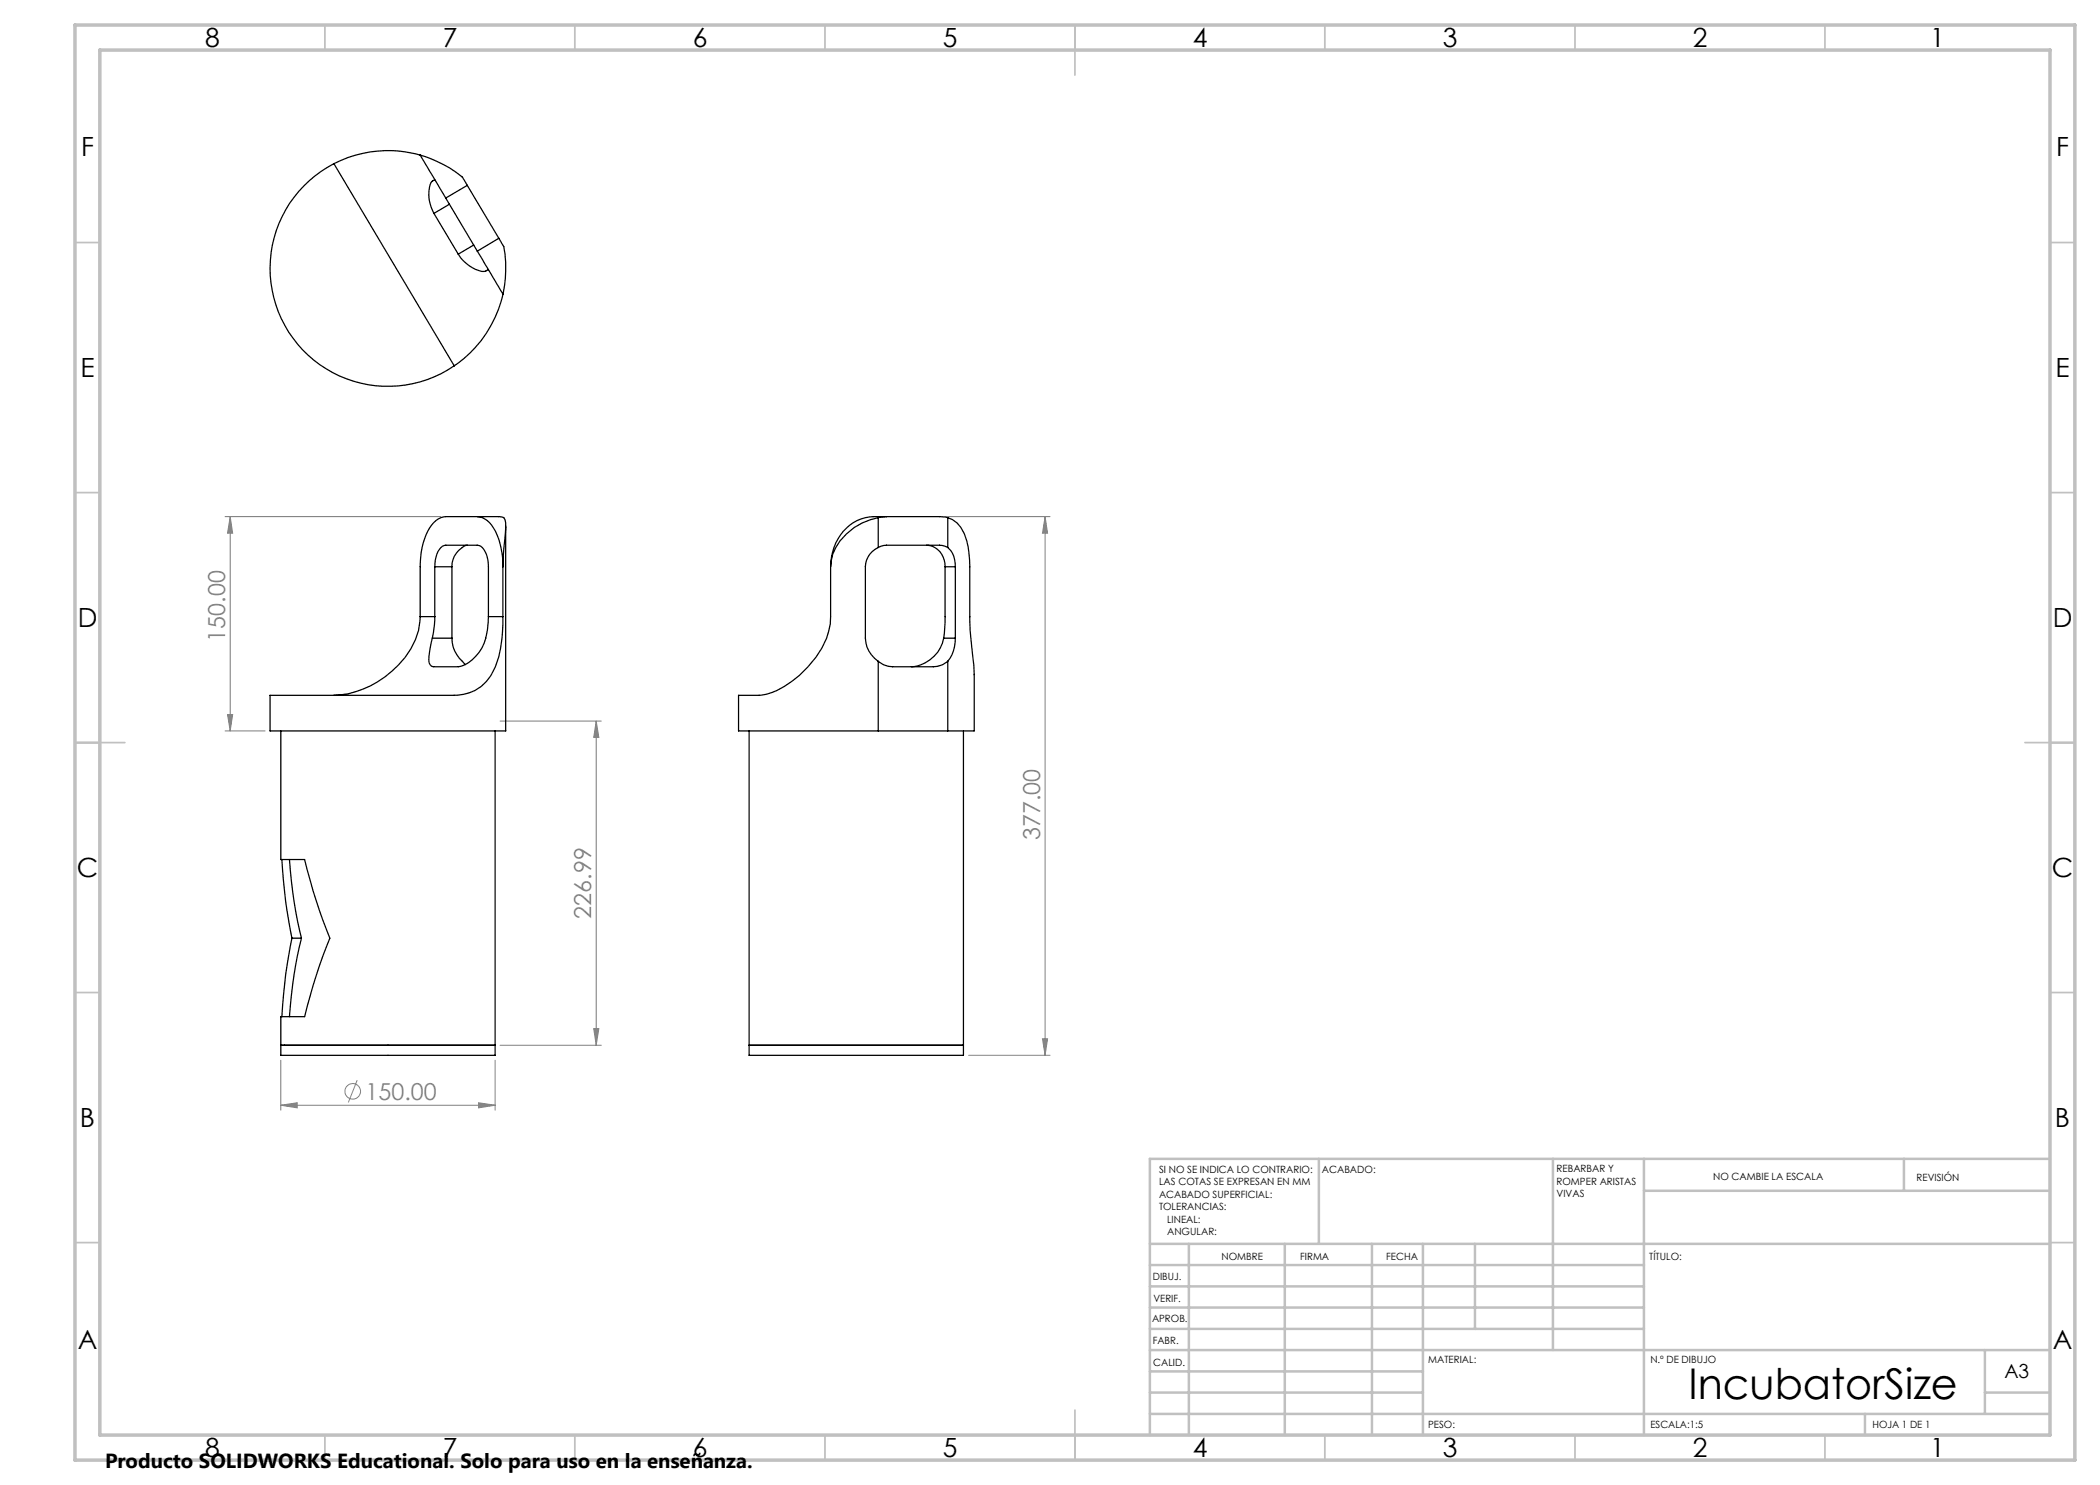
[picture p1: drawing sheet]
<svg xmlns="http://www.w3.org/2000/svg" width="420mm" height="297mm" viewBox="0 0 420 297" stroke-linecap="round" stroke-linejoin="round" font-family="sans-serif">
<g fill="none" stroke="#808080" stroke-width=".2">
<path d="M45 103.3h43.2M46 103.3l.5 3.3h-1zM46 103.3v42.9M188.9 103.3h21.1M209 103.3l.5 3.3h-1zM209 103.3v107.8M45 146.2h8M45.5 142.9h1l-.5 3.3zM100 144.2h20.3M119.2 144.2l.6 3.3h-1.1zM119.2 144.2v64.9M56.2 212.1v9.9"/>
<path d="M71.4 216l-1.7 4.5M99 212.1v9.9M100 209.1h20.3M118.7 205.7h1.1l-.6 3.4zM193.7 211.1h16.3M208.5 207.7h1l-.5 3.4zM56.2 221l3.2-.4v1zM56.2 221h42.8M95.7 220.6l3.3 .4-3.3 .6z"/>
<circle cx="70.5" cy="218.3" r="1.56"/>
</g>
<g fill="none" stroke="#c0c0c0" stroke-width=".35">
<path d="M65 5v5M115 5v5M165 5v5M215 5v10M265 5v5M315 5v5M365 5v5M15 48.5h5M410 48.5h5M15 98.5h5M410 98.5h5M15 148.5h10"/>
<path d="M405 148.5h10M15 198.5h5M410 198.5h5M15 248.5h5M410 248.5h5M65 287v5M115 287v5M165 287v5M215 282v10M265 287v5M315 287v5M365 287v5"/>
</g>
<g fill="none" stroke="#c0c0c0" stroke-width=".5">
<path d="M263.8 231.8v17M310.6 231.8v38.2M328.8 231.8v55.2M328.8 238.2h81.2M380.8 231.8v6.4M410 231.8h-180v55.2M230 248.8h180M230 257.3h98.8M230 253h98.8M237.8 248.8v38.2M257 248.8v38.2M274.4 248.8v38.2"/>
<path d="M284.6 248.8v38.2M295 248.8v17M230 265.8h98.8M230 261.5h98.8M230 278.5h54.6M230 274.3h54.6M230 270h180M397 278.5h13M397 270v12.8M230 282.8h180M373 282.8v4.2"/>
</g>
<path d="M15 5h400v287h-400zM20 10h390v277h-390z" fill="none" stroke="#c0c0c0" stroke-width=".7"/>
<g fill="#808080">
<path d="M95.7 220.6l3.3 .4-3.3 .6zM56.2 221l3.2-.4v1z"/>
<path d="M118.7 205.7h1.1l-.6 3.4zM119.2 144.2l.6 3.3h-1.1zM45.5 142.9h1l-.5 3.3zM46 103.3l.5 3.3h-1zM208.5 207.7h1l-.5 3.4zM209 103.3l.5 3.3h-1z"/>
</g>
<g fill="none" stroke="#000" stroke-width=".25">
<path d="M66.8 32.7a23.6 23.6 0 0 0-9.5 33 23.6 23.6 0 0 0 33.5 7.5M66.8 32.7l24 40.5M84 31l5.1 8.6M84 31a23.8 23.8 0 0 1 8.6 4.6l.9 1.5M84 31a23.6 23.6 0 0 0-17.2 1.7M87 35.9l-.1 .1a1.6 1.6 0 0 0-1 1.4 7.5 7.5 0 0 0 .9 5.3M89.1 39.6l6.4 10.6M93.5 37.1l-4.4 2.5M93.5 37.1l6.3 10.6M86.8 42.7l4.9 8.1M89.9 40.8l-3.1 1.9M91.7 50.8a7.2 7.2 0 0 0 5.1 3.5l.9-.4"/>
<path d="M94.8 49l-3.1 1.8M95.5 50.2l5.1 8.6M99.8 47.7l.8 1.4a22 22 0 0 1 0 9.7M99.8 47.7l-4.3 2.5M100.6 58.8a23.7 23.7 0 0 1-9.8 14.4M87 113.3a4.6 4.6 0 0 1 1.8-4.2l6.7-.1a2.33 2.33 0 0 1 1.8 1.8l.3 1.2 .1 1.3v10M87 113.3v10M87 113.3h3.4M90.4 113.3v14.3M93.5 109l-.4 .1a5.2 5.2 0 0 0-2.7 4.2M95.5 103.3a4.5 4.5 0 0 1 3.6 3 16.3 16.3 0 0 1 1.5 7M100.6 113.3l.3-5.1a12.7 12.7 0 0 0 .1-4.3l-.2-.4-.9-.2h-10.8a4.6 4.6 0 0 0-3.6 3 15.6 15.6 0 0 0-1.5 7v10"/>
<path d="M100.6 113.3v10M101.1 105.3v40.9h-47.1v-7.1h35.6a8.9 8.9 0 0 0 9.5-5.7 27 27 0 0 0 1.5-10.1M166.1 113.3v10a14.4 14.4 0 0 1-4.5 10.1 16.9 16.9 0 0 1-9.3 5.6l-4.6 .1v7.1h27.9M175.6 103.5a12.1 12.1 0 0 0-9.1 7.3l-.4 2.5M175.6 109.5a4.3 4.3 0 0 0-2.5 3.8v14.3a5.8 5.8 0 0 0 2.5 4.7M175.6 109.5l.6-.3 1.1-.2h10.6l1 .2 .6 .3M175.6 103.5v6M177.3 103.3l-1.7 .2M185.3 109a4 4 0 0 1 3.7 4.3M189 113.3v11.1l-.3 3.2M189 113.3h2.1M189.5 103.5a5.2 5.2 0 0 1 3.4 3.2 17.1 17.1 0 0 1 1.1 6.6v12.8l.8 8.8v11.3h-5.3"/>
<path d="M189.5 109.5a4.7 4.7 0 0 1 1.6 3.8M189.5 103.5l-1.4-.2h-13.4a9.2 9.2 0 0 0-8.5 9.1l-.1 .9M189.5 103.5v6M191.1 113.3v14.3M84 123.3a14.5 14.5 0 0 1-5.6 11 18.6 18.6 0 0 1-11.6 4.8M84 123.3h3M86.5 127.6h3.9M87 123.3l-.1 1.7-.4 2.6M90.4 127.6a7.3 7.3 0 0 0 2.7 5.3M97.7 123.3l-.1 .6a12.6 12.6 0 0 1-1.8 6.6 6.6 6.6 0 0 1-4.1 2.8h-4.9a1.07 1.07 0 0 1-1-1.3l.2-2.4 .5-2M97.7 123.3h2.9M175.6 132.3a4.5 4.5 0 0 0 2.9 1h8.2a4.5 4.5 0 0 0 2.8-1"/>
<path d="M175.6 132.3v13.9M188.7 127.6a7.1 7.1 0 0 1-6.4 5.7M188.7 127.6h2.4M189.5 132.3v13.9M191.1 127.6a7 7 0 0 1-1.6 4.7M56.2 146.2v25.7h4.7a112.5 112.5 0 0 0 5.1 15.7 110 110 0 0 0-5.1 15.7h-4.7v7.8h42.8v-64.9M149.8 146.2v64.9h42.9v-64.9M175.6 146.2h13.9M56.4 171.9a100.9 100.9 0 0 0 2 15.7M57.9 171.9a89.5 89.5 0 0 0 2.4 15.7M58.4 187.6a99.7 99.7 0 0 0-2 15.7M58.4 187.6h1.9"/>
<path d="M60.3 187.6a88.4 88.4 0 0 0-2.4 15.7M56.2 209.1h42.8zM149.8 209.1h42.9z"/>
</g>
<text font-size="8.5" x="337.7" y="279.7">IncubatorSize</text>
<g font-size="5.3">
<text x="41" y="9.5">8</text>
<text x="88.5" y="9.5">7</text>
<text x="138.5" y="9.5">6</text>
<text x="188.5" y="9.5">5</text>
<text x="238.5" y="9.5">4</text>
<text x="288.5" y="9.5">3</text>
<text x="338.5" y="9.5">2</text>
<text x="386" y="9.5">1</text>
<text x="16.2" y="31.2">F</text>
<text x="411.2" y="31.2">F</text>
<text x="16.1" y="75.5">E</text>
<text x="411.1" y="75.5">E</text>
<text x="15.5" y="125.5">D</text>
<text x="410.5" y="125.5">D</text>
<text x="15.4" y="175.5">C</text>
<text x="410.4" y="175.5">C</text>
<text x="16" y="225.5">B</text>
<text x="411" y="225.5">B</text>
<text x="15.5" y="269.7">A</text>
<text x="410.5" y="269.7">A</text>
<text x="41" y="291.5">8</text>
<text x="88.5" y="291.5">7</text>
<text x="138.5" y="291.5">6</text>
<text x="188.5" y="291.5">5</text>
<text x="238.5" y="291.5">4</text>
<text x="288.5" y="291.5">3</text>
<text x="338.5" y="291.5">2</text>
<text x="386" y="291.5">1</text>
</g>
<g font-size="4.7" fill="#808080">
<text x="45" y="128.3" transform="rotate(-90 45 128.3)">150.00</text>
<text x="208" y="168" transform="rotate(-90 208 168)">377.00</text>
<text x="118.3" y="183.7" transform="rotate(-90 118.3 183.7)">226.99</text>
<text x="73.1" y="220">150.00</text>
</g>
<text font-size="4.1" x="21" y="293.7">Producto SOLIDWORKS Educational. Solo para uso en la enseñanza.</text>
<text font-size="3.9" x="400.9" y="275.5">A3</text>
<g font-size="2">
<text x="231.8" y="234.6">SI NO SE INDICA LO CONTRARIO:</text>
<text x="231.8" y="237.1">LAS COTAS SE EXPRESAN EN MM</text>
<text x="231.8" y="239.6">ACABADO SUPERFICIAL:</text>
<text x="264.4" y="234.6">ACABADO:</text>
<text x="311.3" y="234.5">REBARBAR Y</text>
<text x="311.3" y="237">ROMPER ARISTAS</text>
<text x="311.3" y="239.5">VIVAS</text>
<text x="342.6" y="236">NO CAMBIE LA ESCALA</text>
<text x="383.3" y="236.2">REVISIÓN</text>
<text x="231.8" y="242.1">TOLERANCIAS:</text>
<text x="233.4" y="244.6">LINEAL:</text>
<text x="233.4" y="247.1">ANGULAR:</text>
<text x="244.3" y="252">NOMBRE</text>
<text x="260" y="251.9">FIRMA</text>
<text x="277.2" y="251.9">FECHA</text>
<text x="329.9" y="251.9">TÍTULO:</text>
<text x="230.6" y="256.1">DIBUJ.</text>
<text x="230.7" y="260.3">VERIF.</text>
<text x="230.4" y="264.4">APROB.</text>
<text x="230.5" y="268.8">FABR.</text>
<text x="230.7" y="273.1">CALID.</text>
<text x="285.6" y="272.5">MATERIAL:</text>
<text x="330.1" y="272.5">N.º DE DIBUJO</text>
<text x="285.6" y="285.5">PESO:</text>
<text x="330.1" y="285.6">ESCALA:1:5</text>
<text x="374.5" y="285.6">HOJA 1 DE 1</text>
</g>
</svg>
